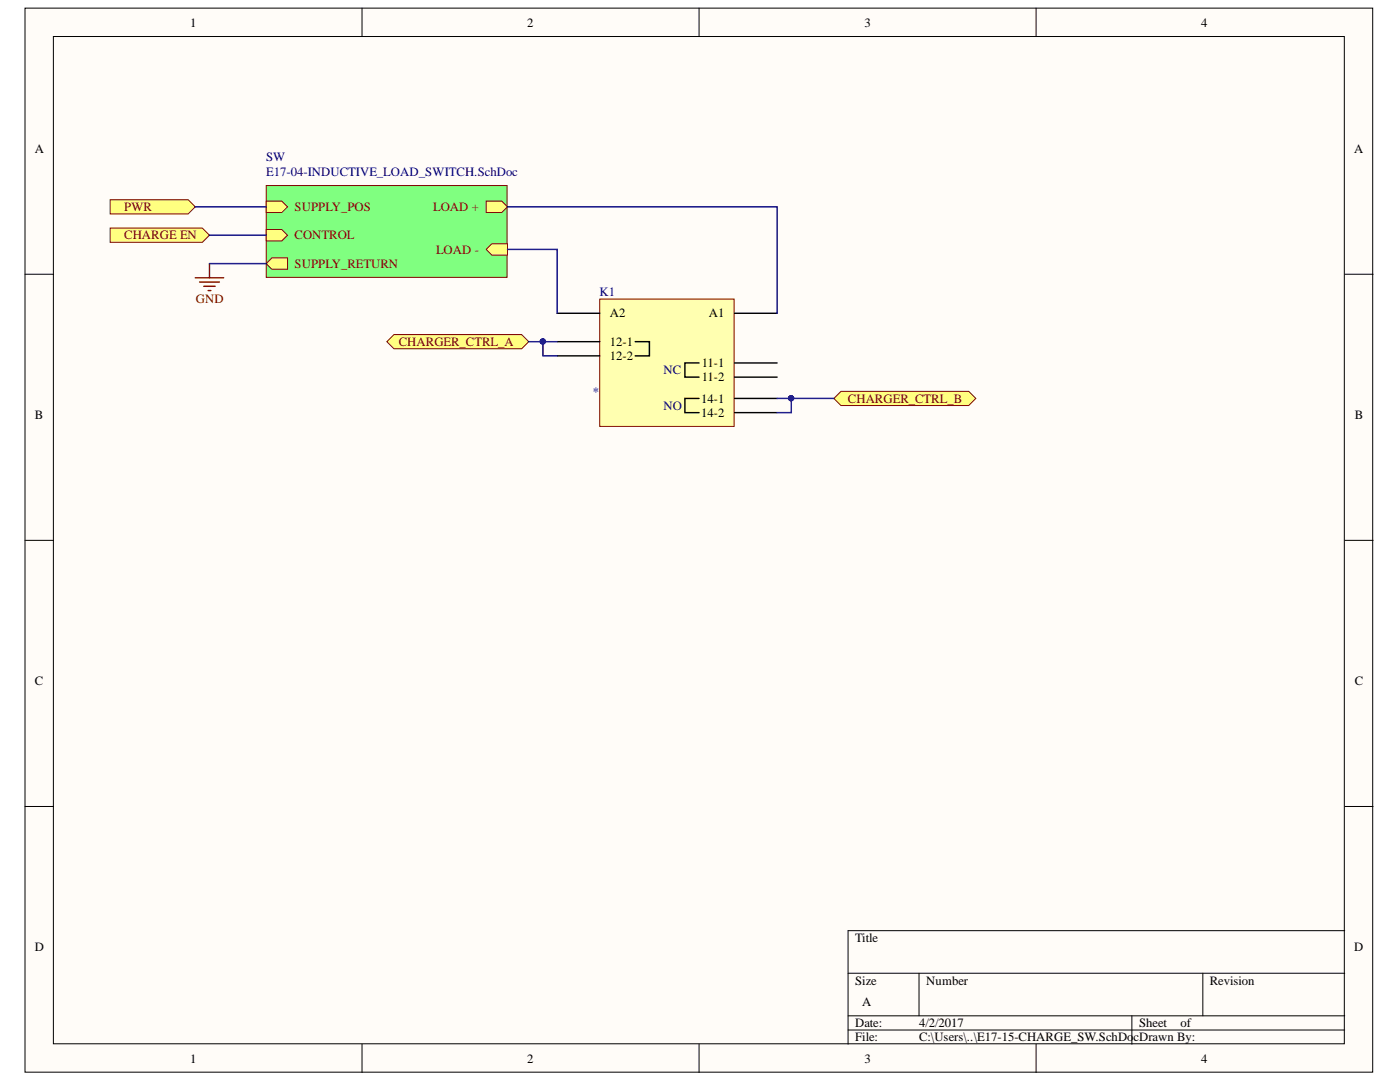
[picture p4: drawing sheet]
<svg xmlns="http://www.w3.org/2000/svg" width="279mm" height="216mm" viewBox="0 0 279 216" stroke-linecap="round" stroke-linejoin="round" font-family="sans-serif">
<g fill="#fffcf8" stroke="#000" stroke-width=".2">
<path d="M5 1.6h269v212.3h-269z"/>
<path d="M10.7 7.3h257.6v201h-257.6z"/>
</g>
<g fill="none" stroke="#000" stroke-width=".2">
<path d="M72.3 1.6v5.7M139.5 1.6v5.7M206.8 1.6v5.7M5 54.7h5.7M268.4 54.7h5.6M5 107.8h5.7M268.4 107.8h5.6M5 160.9h5.7M268.4 160.9h5.6M169.3 194.2h99.1M183.4 194.2v8.5M240.1 194.2v8.5"/>
<path d="M268.4 185.7h-99.1v22.7M72.3 208.4v5.6M139.5 208.4v5.6M169.3 202.7h99.1M169.3 205.5h99.1M206.8 208.4v5.6M225.9 202.7v5.7"/>
</g>
<path d="M39 55.4h5.6M39.8 56.3h4M40.7 57.1h2.2M41.5 58h.6M41.8 52.6v2.8" fill="none" stroke="#800000" stroke-width=".28"/>
<path d="M53.1 37h48.1v18.3h-48.1z" fill="#80ff80" stroke="#800000" stroke-width=".2"/>
<path d="M53.1 45.8h3.2l1.1 1.1-1.1 1.2h-3.2z" fill-rule="evenodd" fill="#ffff80"/>
<path d="M53.1 45.8h3.2l1.1 1.1-1.1 1.2h-3.2z" fill="none" stroke="#800000" stroke-width=".2"/>
<path d="M97 40.1h3.1l1.2 1.2-1.2 1.1h-3.1z" fill-rule="evenodd" fill="#ffff80"/>
<path d="M97 40.1h3.1l1.2 1.2-1.2 1.1h-3.1z" fill="none" stroke="#800000" stroke-width=".2"/>
<path d="M53.1 40.1h3.2l1.1 1.2-1.1 1.1h-3.2z" fill-rule="evenodd" fill="#ffff80"/>
<path d="M53.1 40.1h3.2l1.1 1.2-1.1 1.1h-3.2z" fill="none" stroke="#800000" stroke-width=".2"/>
<path d="M97 49.8l1.2-1.2h3.1v2.3h-3.1z" fill-rule="evenodd" fill="#ffff80"/>
<path d="M97 49.8l1.2-1.2h3.1v2.3h-3.1z" fill="none" stroke="#800000" stroke-width=".2"/>
<path d="M54.3 51.5h3.1v2.2h-3.1l-1.2-1.1z" fill-rule="evenodd" fill="#ffff80"/>
<path d="M54.3 51.5h3.1v2.2h-3.1l-1.2-1.1z" fill="none" stroke="#800000" stroke-width=".2"/>
<g fill="#ffff80" stroke="#800000" stroke-width=".2">
<path d="M22 45.5h18.4l1.4 1.4-1.4 1.5h-18.4z" fill-rule="evenodd"/>
<path d="M166.4 79.5l1.4-1.4h25.5l1.4 1.4-1.4 1.4h-25.5z" fill-rule="evenodd"/>
</g>
<path d="M119.7 59.7h26.8v25.4h-26.8z" fill="#ffffb0" stroke="#800000" stroke-width=".2"/>
<path d="M111.2 62.5h8.5M111.2 68.2h8.5M111.2 71h8.5M126.8 68.2h2.8v2.8h-2.8M139.5 72.4h-2.8v2.9h2.8M139.5 79.5h-2.8v2.8h2.8M146.6 62.5h8.5M146.6 72.4h8.5M146.6 79.5h8.5M146.6 75.3h8.5M146.6 82.3h8.5" fill="none" stroke="#000" stroke-width=".28"/>
<g fill="#ffff80" stroke="#800000" stroke-width=".2">
<path d="M77.2 68.2l1.4-1.4h25.5l1.4 1.4-1.4 1.4h-25.5z" fill-rule="evenodd"/>
<path d="M22 39.9h15.6l1.4 1.4-1.4 1.4h-15.6z" fill-rule="evenodd"/>
</g>
<path d="M39 41.3h14.1M41.8 52.6h11.3M41.8 46.9h11.3M101.3 41.3h53.8v21.2M101.3 49.8h9.9v12.7M105.5 68.2h5.7M108.4 68.2v2.8h2.8M155.1 79.5h11.3M157.9 79.5v2.8h-2.8" fill="none" stroke="#000080" stroke-width=".28"/>
<g fill="#000080" stroke="#000080" stroke-width=".2">
<circle cx="108.3" cy="68.1" r=".52"/>
<circle cx="157.9" cy="79.5" r=".52"/>
</g>
<g font-size="2.5">
<text x="38" y="5.3">1</text>
<text x="105.2" y="5.3">2</text>
<text x="172.5" y="5.3">3</text>
<text x="239.7" y="5.3">4</text>
<text x="6.9" y="30.4">A</text>
<text x="270.3" y="30.4">A</text>
<text x="121.7" y="63.3">A2</text>
<text x="141.5" y="63.3">A1</text>
<text x="121.7" y="69">12-1</text>
<text x="121.7" y="71.9">12-2</text>
<text x="140" y="73.3">11-1</text>
<text x="140" y="76.1">11-2</text>
<text x="6.9" y="83.5">B</text>
<text x="140" y="80.3">14-1</text>
<text x="140" y="83.2">14-2</text>
<text x="270.4" y="83.5">B</text>
<text x="6.9" y="136.7">C</text>
<text x="270.4" y="136.7">C</text>
<text x="6.9" y="189.8">D</text>
<text x="170.7" y="188">Title</text>
<text x="270.3" y="189.8">D</text>
<text x="170.7" y="196.5">Size</text>
<text x="184.9" y="196.5">Number</text>
<text x="241.4" y="196.5">Revision</text>
<text x="172.1" y="200.7">A</text>
<text x="170.7" y="205">Date:</text>
<text x="170.7" y="207.8">File:</text>
<text x="183.4" y="205">4/2/2017</text>
<text x="183.4" y="207.8">C:\Users\..\E17-15-CHARGE_SW.SchDocDrawn By:</text>
<text x="227.3" y="205">Sheet</text>
<text x="235.6" y="205">of</text>
<text x="38" y="212.1">1</text>
<text x="105.2" y="212.1">2</text>
<text x="172.5" y="212.1">3</text>
<text x="239.7" y="212.1">4</text>
</g>
<g font-size="2.5" fill="#000080">
<text x="53.1" y="32.2">SW</text>
<text x="53.1" y="35.1">E17-04-INDUCTIVE_LOAD_SWITCH.SchDoc</text>
<text x="119.7" y="59.1">K1</text>
<text x="132.4" y="74.7">NC</text>
<text x="118.3" y="79">*</text>
<text x="132.4" y="81.8">NO</text>
</g>
<g font-size="2.5" fill="#800000">
<text x="24.8" y="47.8">CHARGE EN</text>
<text x="24.8" y="42.1">PWR</text>
<text x="58.8" y="47.8">CONTROL</text>
<text x="58.8" y="42.1">SUPPLY_POS</text>
<text x="86.4" y="42.1">LOAD +</text>
<text x="58.8" y="53.4">SUPPLY_RETURN</text>
<text x="87" y="50.7">LOAD -</text>
<text x="39.1" y="60.5">GND</text>
<text x="79.6" y="69">CHARGER_CTRL_A</text>
<text x="169.2" y="80.3">CHARGER_CTRL_B</text>
</g>
</svg>
